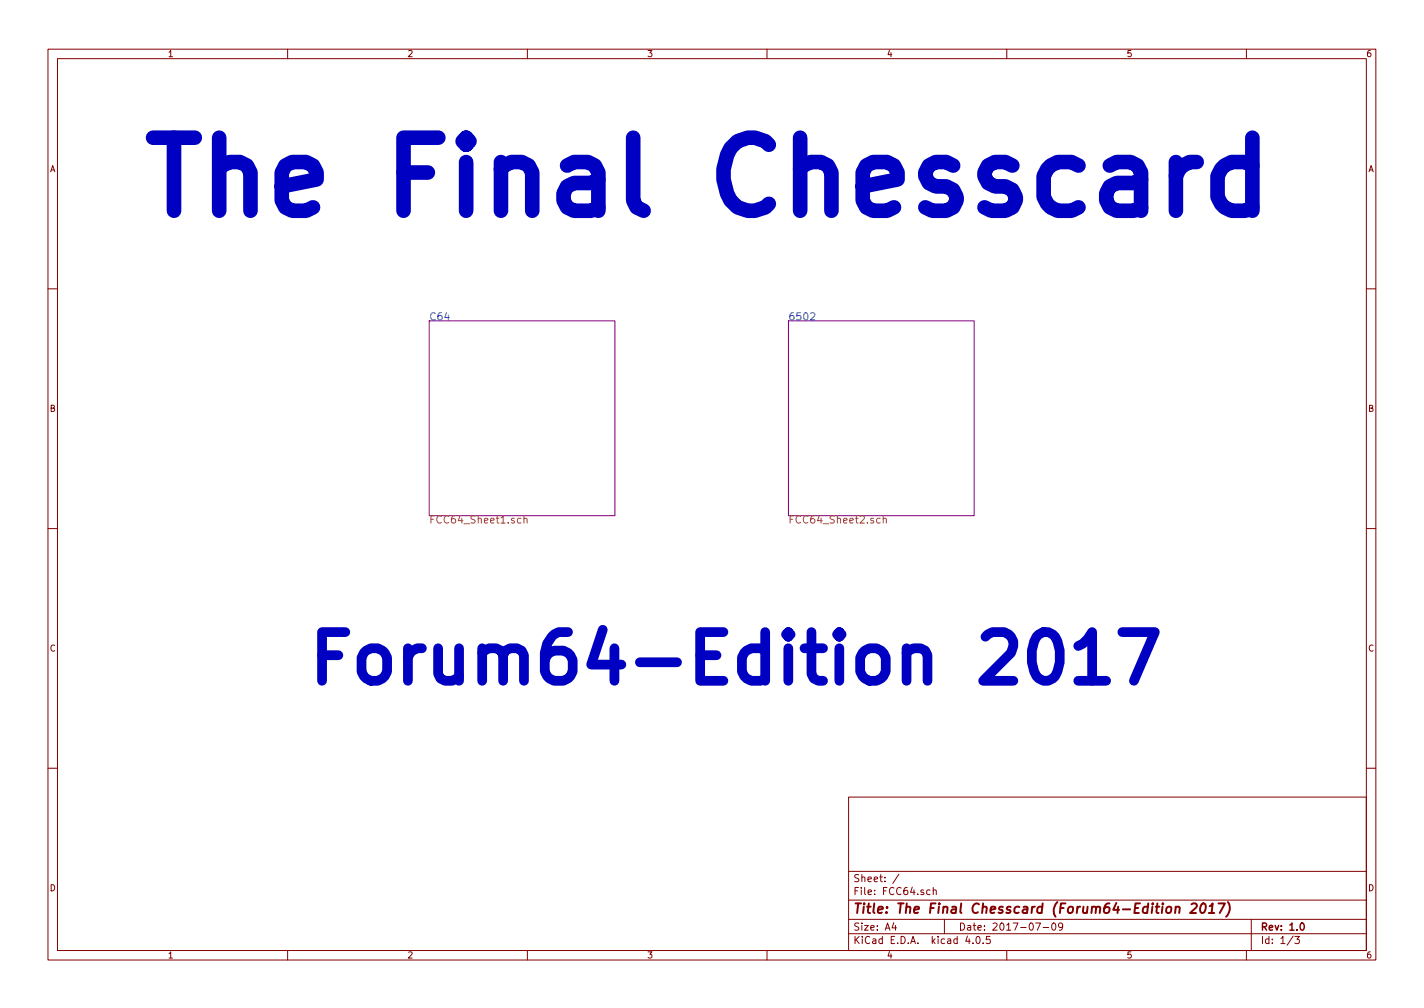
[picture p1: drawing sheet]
<svg xmlns="http://www.w3.org/2000/svg" width="297mm" height="210mm" viewBox="0 0 297 210" stroke-linecap="round" stroke-linejoin="round" font-family="sans-serif">
<g fill="none" stroke="#840000" stroke-width=".21">
<path d="M10 10.3h277v189.9h-277zM12 12.2h273v186.1h-273zM60 10.3v1.9M110 10.3v1.9M160 10.3v1.9M210 10.3v1.9M260 10.3v1.9M10 60.2h2M285 60.2h2M10 110.3h2M285 110.3h2M10 160.2h2"/>
<path d="M177 166.3h108v32h-108zM285 160.2h2M60 198.3v1.9M110 198.3v1.9M160 198.3v1.9M177 194.8h108M177 191.8h108M177 187.8h108M177 181.8h108M186.4 192.5l-.3 1h.9M186.8 193v1M187.5 182.3l-1.3 2"/>
<path d="M194 185.7l-.4-.1-.3 .3 .1 .6 .2 .1 .4-.1M194.7 185.7l.2-.1 .3 .1 .1 .9M194.7 185.1v1.5M197 191.8v3M201.8 195.2l-.4 1.1h1M202.9 196.7v.1M203.8 195.4l.1-.1a.8 .8 0 0 1 .6 .8 .8 .8 0 0 1-.6 .7 .97 .97 0 0 1-.1-1.4zM205.1 196.7v.1M206.5 195.3h-.7l-.1 .7h.7l.2 .2-.1 .5-.2 .1-.6-.1M210 198.3v1.9M216 192.5h1l-.6 1.5M217.6 193.5h1.1"/>
<path d="M219.5 192.7l.2-.2a.8 .8 0 0 1 .6 .8 .8 .8 0 0 1-.6 .7l-.3-.5zM221.7 193.2l-.3 .3h-.3l-.3-.3v-.4l.3-.3h.3l.3 .3a1.01 1.01 0 0 1-.5 1.2h-.2M260 198.3v1.9M261 191.8v6.5M269.7 195.2l-1.2 2M270.1 195.3h.9l-.5 .6 .5 .1v.7l-.2 .1-.7-.1"/>
</g>
<path d="M271.3 192.7l.3-.2a.8 .8 0 0 1 .5 .8 .8 .8 0 0 1-.5 .7l-.4-.5z" fill="none" stroke="#840000" stroke-width=".3"/>
<path d="M245.2 189.3l.3-.2 .5 .1v1.2M248.5 188.6l.3-.2h.5l.2 .1 .2 .5-1.5 1.4h1.3M250.6 188.6a.46 .46 0 0 1 .5-.2 .46 .46 0 0 1 .4 .4v.9l-.3 .6-.3 .1-.5-.1a1.65 1.65 0 0 1 .2-1.7zM252.1 190.4h1.2M252.3 189l.7-.6-.3 2M254.2 188.4h1.3l-1.1 2M256.1 188.2a2.31 2.31 0 0 1-.3 3" fill="none" stroke="#840000" stroke-width=".41"/>
<path d="M89.5 66.9h38.8v40.7h-38.8zM164.5 66.9h38.7v40.7h-38.7z" fill="none" stroke="#840084" stroke-width=".21"/>
<path d="M109.3 108.2h.1a.36 .36 0 0 1 .6 .1v.8M109.3 107.6v1.5M184.2 108.2h.1a.36 .36 0 0 1 .6 .1v.8M184.2 107.6v1.5" fill="none" stroke="#848400" stroke-width=".21"/>
<path d="M169.1 65.4l.6-.2 .3 .5-1 1h1" fill="none" stroke="#008484" stroke-width=".21"/>
<path d="M245.3 33.8v10.2M249.6 33.8a3.9 3.9 0 0 0-4.3 2.9M261.2 34.5l-1.4-.7h-2.9l-1.5 .7-.7 .8-.7 1.4v4.4l.7 1.4 .7 .8 1.5 .7h2.9l1.4-.7M261.2 28.7v15.3" fill="none" stroke="#0000c2" stroke-width="3"/>
<path d="M216.2 132.8a2.44 2.44 0 0 1 2.5-.9 2.44 2.44 0 0 1 1.9 1.9 8.7 8.7 0 0 1-.5 7.2 2.44 2.44 0 0 1-2.5 1 2.44 2.44 0 0 1-1.9-1.9 8.7 8.7 0 0 1 .5-7.3zM224.9 134.7l1-.4 .9-1 1-1.5v10.2M234.1 131.8h6.8l-4.4 10.2M224.9 142h5.8" fill="none" stroke="#0000c2" stroke-width="2"/>
<text font-size="21.2" fill="#0000c2" x="30.5" y="44.7">The Final Chesscard</text>
<text font-size="14.2" fill="#0000c2" x="64.8" y="142.5">Forum64-Edition 2017</text>
<text font-size="2.8" fill="#840000" x="178" y="190.5">Title: The Final Chesscard (Forum64-Edition 2017)</text>
<g font-size="2.1" fill="#008484">
<text x="89.5" y="66.8">C64</text>
<text x="164.5" y="66.8">6502</text>
</g>
<g font-size="2.1" fill="#848400">
<text x="89.5" y="109.2">FCC64_Sheet1.sch</text>
<text x="164.5" y="109.2">FCC64_Sheet2.sch</text>
</g>
<g font-size="2.1" fill="#840000">
<text x="178" y="184">Sheet: /</text>
<text x="178" y="186.7">File: FCC64.sch</text>
<text x="178" y="196.9">KiCad E.D.A. kicad 4.0.5</text>
<text x="178" y="194.1">Size: A4</text>
<text x="200" y="194.1">Date: 2017-07-09</text>
<text x="263" y="194.1">Rev: 1.0</text>
<text x="263" y="196.9">Id: 1/3</text>
</g>
<g font-size="1.8" fill="#840000">
<text x="35" y="11.9">1</text>
<text x="85" y="11.9">2</text>
<text x="135" y="11.9">3</text>
<text x="185" y="11.9">4</text>
<text x="235" y="11.9">5</text>
<text x="285" y="11.9">6</text>
<text x="10.4" y="35.9">A</text>
<text x="285.4" y="35.9">A</text>
<text x="10.4" y="85.9">B</text>
<text x="285.4" y="85.9">B</text>
<text x="10.4" y="135.9">C</text>
<text x="285.4" y="135.9">C</text>
<text x="10.4" y="185.9">D</text>
<text x="285.4" y="185.9">D</text>
<text x="35" y="199.9">1</text>
<text x="85" y="199.9">2</text>
<text x="135" y="199.9">3</text>
<text x="185" y="199.9">4</text>
<text x="235" y="199.9">5</text>
<text x="285" y="199.9">6</text>
</g>
</svg>
